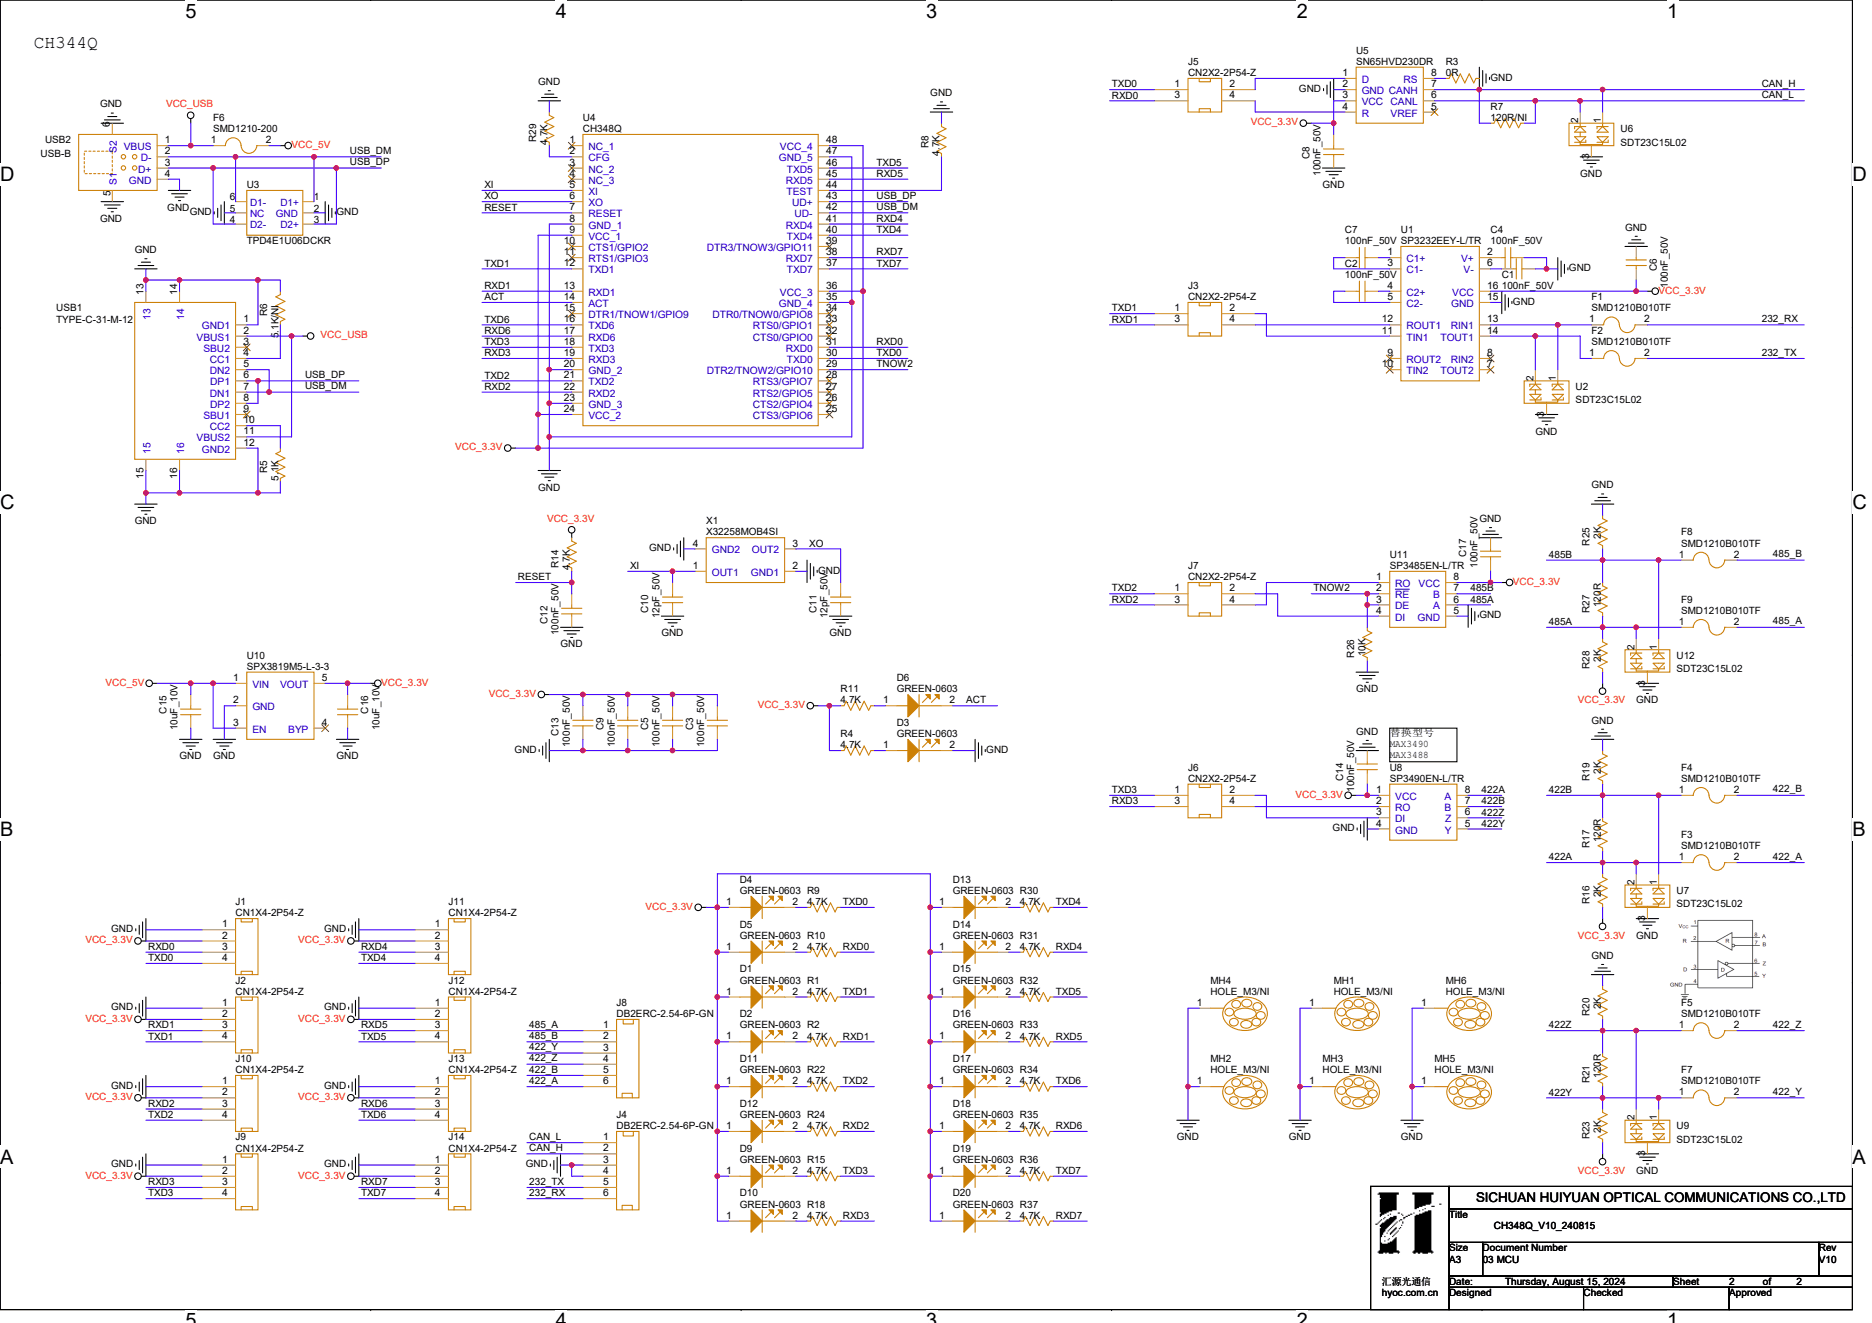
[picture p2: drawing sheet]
# OrCAD Capture schematic CH348Q_V10_240815.DSN

## Sheets
1 01 COVER: title: CH348Q_V10_240815; rev: V10; note: 01 COVER
2 02 USB: size A3; note: 03 MCU

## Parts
C1  100nF_50V  [C0402]
C2  100nF_50V  [C0402]
C3  100nF_50V  [C0402]
C4  100nF_50V  [C0402]
C5  100nF_50V  [C0402]
C6  100nF_50V  [C0402]
C7  100nF_50V  [C0402]
C8  100nF_50V  [C0402]
C9  100nF_50V  [C0402]
C10  12pF_50V  [C0402]
C11  12pF_50V  [C0402]
C12  100nF_50V  [C0402]
C13  100nF_50V  [C0402]
C14  100nF_50V  [C0402]
C15  10uF_10V  [C0603]
C16  10uF_10V  [C0603]
C17  100nF_50V  [C0402]
D1  GREEN-0603  [led_0603]
D2  GREEN-0603  [led_0603]
D3  GREEN-0603  [led_0603]
D4  GREEN-0603  [led_0603]
D5  GREEN-0603  [led_0603]
D6  GREEN-0603  [led_0603]
D9  GREEN-0603  [led_0603]
D10  GREEN-0603  [led_0603]
D11  GREEN-0603  [led_0603]
D12  GREEN-0603  [led_0603]
D13  GREEN-0603  [led_0603]
D14  GREEN-0603  [led_0603]
D15  GREEN-0603  [led_0603]
D16  GREEN-0603  [led_0603]
D17  GREEN-0603  [led_0603]
D18  GREEN-0603  [led_0603]
D19  GREEN-0603  [led_0603]
D20  GREEN-0603  [led_0603]
F1  SMD1210B010TF  [FUSE1210]
F2  SMD1210B010TF  [FUSE1210]
F3  SMD1210B010TF  [FUSE1210]
F4  SMD1210B010TF  [FUSE1210]
F5  SMD1210B010TF  [FUSE1210]
F6  SMD1210-200  [FUSE1210]
F7  SMD1210B010TF  [FUSE1210]
F8  SMD1210B010TF  [FUSE1210]
F9  SMD1210B010TF  [FUSE1210]
J1  CN1X4-2P54-Z  [CN1X4-2P54-Z]
J2  CN1X4-2P54-Z  [CN1X4-2P54-Z]
J3  CN2X2-2P54-Z  [CN2X2-2P54-Z]
J4  DB2ERC-2.54-6P-GN  [DB2ERC-2R54-6P-GN]
J5  CN2X2-2P54-Z  [CN2X2-2P54-Z]
J6  CN2X2-2P54-Z  [CN2X2-2P54-Z]
J7  CN2X2-2P54-Z  [CN2X2-2P54-Z]
J8  DB2ERC-2.54-6P-GN  [DB2ERC-2R54-6P-GN]
J9  CN1X4-2P54-Z  [CN1X4-2P54-Z]
J10  CN1X4-2P54-Z  [CN1X4-2P54-Z]
J11  CN1X4-2P54-Z  [CN1X4-2P54-Z]
J12  CN1X4-2P54-Z  [CN1X4-2P54-Z]
J13  CN1X4-2P54-Z  [CN1X4-2P54-Z]
J14  CN1X4-2P54-Z  [CN1X4-2P54-Z]
MH1  HOLE_M3/NI  [HOLE6R90X3R40]
MH2  HOLE_M3/NI  [HOLE6R90X3R40]
MH3  HOLE_M3/NI  [HOLE6R90X3R40]
MH4  HOLE_M3/NI  [HOLE6R90X3R40]
MH5  HOLE_M3/NI  [HOLE6R90X3R40]
MH6  HOLE_M3/NI  [HOLE6R90X3R40]
R1  4.7K  [R0402]
R2  4.7K  [R0402]
R3  0R  [R0402]
R4  4.7K  [R0402]
R5  5.1K  [R0402]
R6  5.1K/NI  [R0402]
R7  120R/NI  [R0805]
R8  4.7K  [R0402]
R9  4.7K  [R0402]
R10  4.7K  [R0402]
R11  4.7K  [R0402]
R14  4.7K  [R0402]
R15  4.7K  [R0402]
R16  2K  [R0402]
R17  120R  [R0805]
R18  4.7K  [R0402]
R19  2K  [R0402]
R20  2K  [R0402]
R21  120R  [R0805]
R22  4.7K  [R0402]
R23  2K  [R0402]
R24  4.7K  [R0402]
R25  2K  [R0402]
R26  10K  [R0402]
R27  120R  [R0805]
R28  2K  [R0402]
R29  4.7K  [R0402]
R30  4.7K  [R0402]
R31  4.7K  [R0402]
R32  4.7K  [R0402]
R33  4.7K  [R0402]
R34  4.7K  [R0402]
R35  4.7K  [R0402]
R36  4.7K  [R0402]
R37  4.7K  [R0402]
U1  SP3232EEY-L/TR  [TSSOP16]
U2  SDT23C15L02  [SOT23-3]
U3  TPD4E1U06DCKR  [SOT363]
U4  CH348Q  [LQFP48-7x7X0R5]
U5  SN65HVD230DR  [SOIC8]
U6  SDT23C15L02  [SOT23-3]
U7  SDT23C15L02  [SOT23-3]
U8  SP3490EN-L/TR  [SOIC8]
U9  SDT23C15L02  [SOT23-3]
U10  SPX3819M5-L-3-3  [SOT23-5]
U11  SP3485EN-L/TR  [SOIC8]
U12  SDT23C15L02  [SOT23-3]
USB1  TYPE-C-31-M-12  [TYPE-C-31-M-12]
USB2  USB-B  [USB-B]
X1  X32258MOB4SI  [X-4P-3R2X2R5-SMD]

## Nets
GND: C1.1 C3.1 C4.1 C5.1 C6.1 C8.1 C9.1 C10.1 C11.1 C12.1 C13.1 C14.1 C15.1 C16.1 C17.1 D3.2(CATHODE) J1.1 J2.1 J4.3 J4.4 J9.1 J10.1 J11.1 J12.1 J13.1 J14.1 MH1.1 MH2.1 MH3.1 MH4.1 MH5.1 MH6.1 R3.2 R5.2 R6.1 R8.1 R19.1 R20.1 R25.1 R26.2 R29.1 U1.15(GND) U2.3 U3.2(GND) U3.5(NC) U4.8(GND_1) U4.20(GND_2) U4.23(GND_3) U4.35(GND_4) U4.47(GND_5) U5.2(GND) U6.3 U7.3 U8.4(GND) U9.3 U10.2(GND) U11.5(GND) U12.3 USB1.1(GND1) USB1.12(GND2) USB1.13 USB1.14 USB1.15 USB1.16 USB2.4(GND) USB2.5(S1) USB2.6(S2) X1.2(GND1) X1.4(GND2)
VCC_3.3V: C3.2 C5.2 C6.2 C8.2 C9.2 C13.2 C14.2 C16.2 C17.2 D1.1(ANODE) D2.1(ANODE) D4.1(ANODE) D5.1(ANODE) D9.1(ANODE) D10.1(ANODE) D11.1(ANODE) D12.1(ANODE) D13.1(ANODE) D14.1(ANODE) D15.1(ANODE) D16.1(ANODE) D17.1(ANODE) D18.1(ANODE) D19.1(ANODE) D20.1(ANODE) J1.2 J2.2 J9.2 J10.2 J11.2 J12.2 J13.2 J14.2 R4.2 R11.2 R14.1 R16.2 R23.2 R28.2 U1.16(VCC) U4.9(VCC_1) U4.24(VCC_2) U4.36(VCC_3) U4.48(VCC_4) U5.3(VCC) U8.1(VCC) U10.5(VOUT) U11.8(VCC)
VCC_5V: C15.2 F6.2 U10.1(VIN) U10.3(EN)
VCC_USB: F6.1 USB1.2(VBUS1) USB1.11(VBUS2) USB2.1(VBUS)
232_RX: F1.2 J4.6
232_TX: F2.2 J4.5
422_A: F3.2 J8.6
422_B: F4.2 J8.5
422_Y: F7.2 J8.3
422_Z: F5.2 J8.4
422A: F3.1 R16.1 R17.2 U7.2 U8.8(A)
422B: F4.1 R17.1 R19.2 U7.1 U8.7(B)
422Y: F7.1 R21.2 R23.1 U8.5(Y) U9.1
422Z: F5.1 R20.2 R21.1 U8.6(Z) U9.2
485_A: F9.2 J8.1
485_B: F8.2 J8.2
485A: F9.1 R27.2 R28.1 U11.6(A) U12.2
485B: F8.1 R25.2 R27.1 U11.7(B) U12.1
ACT: D6.2(CATHODE) U4.14(ACT)
CAN_H: J4.2 R7.2 U5.7(CANH) U6.1
CAN_L: J4.1 R7.1 U5.6(CANL) U6.2
RESET: C12.2 R14.2 U4.7(RESET)
RXD0: J1.3 J5.3 R10.1 U4.31(RXD0)
RXD1: J2.3 J3.3 R2.1 U4.13(RXD1)
RXD2: J7.3 J10.3 R24.1 U4.22(RXD2)
RXD3: J6.3 J9.3 R18.1 U4.19(RXD3)
RXD4: J11.3 R31.1 U4.41(RXD4)
RXD5: J12.3 R33.1 U4.45(RXD5)
RXD6: J13.3 R35.1 U4.17(RXD6)
RXD7: J14.3 R37.1 U4.38(RXD7)
TNOW2: R26.1 U4.29(DTR2/TNOW2/GPIO10) U11.2(~{RE}) U11.3(DE)
TXD0: J1.4 J5.1 R9.1 U4.30(TXD0)
TXD1: J2.4 J3.1 R1.1 U4.12(TXD1)
TXD2: J7.1 J10.4 R22.1 U4.21(TXD2)
TXD3: J6.1 J9.4 R15.1 U4.18(TXD3)
TXD4: J11.4 R30.1 U4.40(TXD4)
TXD5: J12.4 R32.1 U4.46(TXD5)
TXD6: J13.4 R34.1 U4.16(TXD6)
TXD7: J14.4 R36.1 U4.37(TXD7)
USB_DM: U3.1(D1+) U3.6(D1-) U4.42(UD-) USB1.5(DN2) USB1.7(DN1) USB2.2(D-)
USB_DP: U3.3(D2+) U3.4(D2-) U4.43(UD+) USB1.6(DP1) USB1.8(DP2) USB2.3(D+)
XI: C10.2 U4.5(XI) X1.1(OUT1)
XO: C11.2 U4.6(XO) X1.3(OUT2)
N17513240: R8.2 U4.44(TEST)
N17515627: D6.1(ANODE) R11.1
N17515671: D3.1(ANODE) R4.1
N17517277: R6.2 USB1.4(CC1)
N17517307: R5.1 USB1.10(CC2)
N17522544: J5.2 U5.1(D)
N17522550: R3.1 U5.8(RS)
N17522580: J5.4 U5.4(R)
N17523981: J6.4 U8.2(RO)
N17523989: J6.2 U8.3(DI)
N17533006: C7.2 U1.3(C1-)
N17533010: C7.1 U1.1(C1+)
N17533038: C1.2 U1.6(V-)
N17533058: C2.2 U1.5(C2-)
N17533062: C2.1 U1.4(C2+)
N17533089: J3.2 U1.11(TIN1)
N17533104: J3.4 U1.12(ROUT1)
N17533106: F1.1 U1.13(RIN1) U2.1
N17533117: F2.1 U1.14(TOUT1) U2.2
N17538150: J7.2 U11.4(DI)
N17538165: J7.4 U11.1(RO)
N17542789: R29.2 U4.2(CFG)
N17550566: C4.2 U1.2(V+)
N17552152: D4.2(CATHODE) R9.2
N17552159: D5.2(CATHODE) R10.2
N17552166: D1.2(CATHODE) R1.2
N17552173: D2.2(CATHODE) R2.2
N17552180: D11.2(CATHODE) R22.2
N17552187: D12.2(CATHODE) R24.2
N17552194: D9.2(CATHODE) R15.2
N17552201: D10.2(CATHODE) R18.2
N17552820: D13.2(CATHODE) R30.2
N17552822: D14.2(CATHODE) R31.2
N17552824: D15.2(CATHODE) R32.2
N17552826: D16.2(CATHODE) R33.2
N17552828: D17.2(CATHODE) R34.2
N17552830: D18.2(CATHODE) R35.2
N17552832: D19.2(CATHODE) R36.2
N17552834: D20.2(CATHODE) R37.2

Not connected (* = marked no-connect by the designer): U1 7(TOUT2)* 8(RIN2)* 9(ROUT2)* 10(TIN2)*; U4 1(NC)* 3(NC_2)* 4(NC_3)* 10(CTS1/GPIO2)* 11(RTS1/GPIO3)* 15(DTR1/TNOW1/GPIO9)* 25(CTS3/GPIO6)* 26(CTS2/GPIO4)* 27(RTS2/GPIO5)* 28(RTS3/GPIO7)* 32(CTS0/GPIO0)* 33(RTS0/GPIO1)* 34(DTR0/TNOW0/GPIO8)* 39(DTR3/TNOW3/GPIO11)*; U5 5(VREF)*; U10 4(BYP)*; USB1 3(SBU2)* 9(SBU1)*

## Notes on the sheets
sheet 1
- COVER
- Schematics Block:
- CH348Q转UART
- Revision
- Description
- Date
- Drawn
- Checked
- V10
- init
- 2024-08-15
- xxxlzjxxx
- Power Block:
- Schematics Index:
- BUG
- 01 COVER
- 02 USB
sheet 2
- CH344Q
- MAX3490
- 替换型号
- MAX3488
